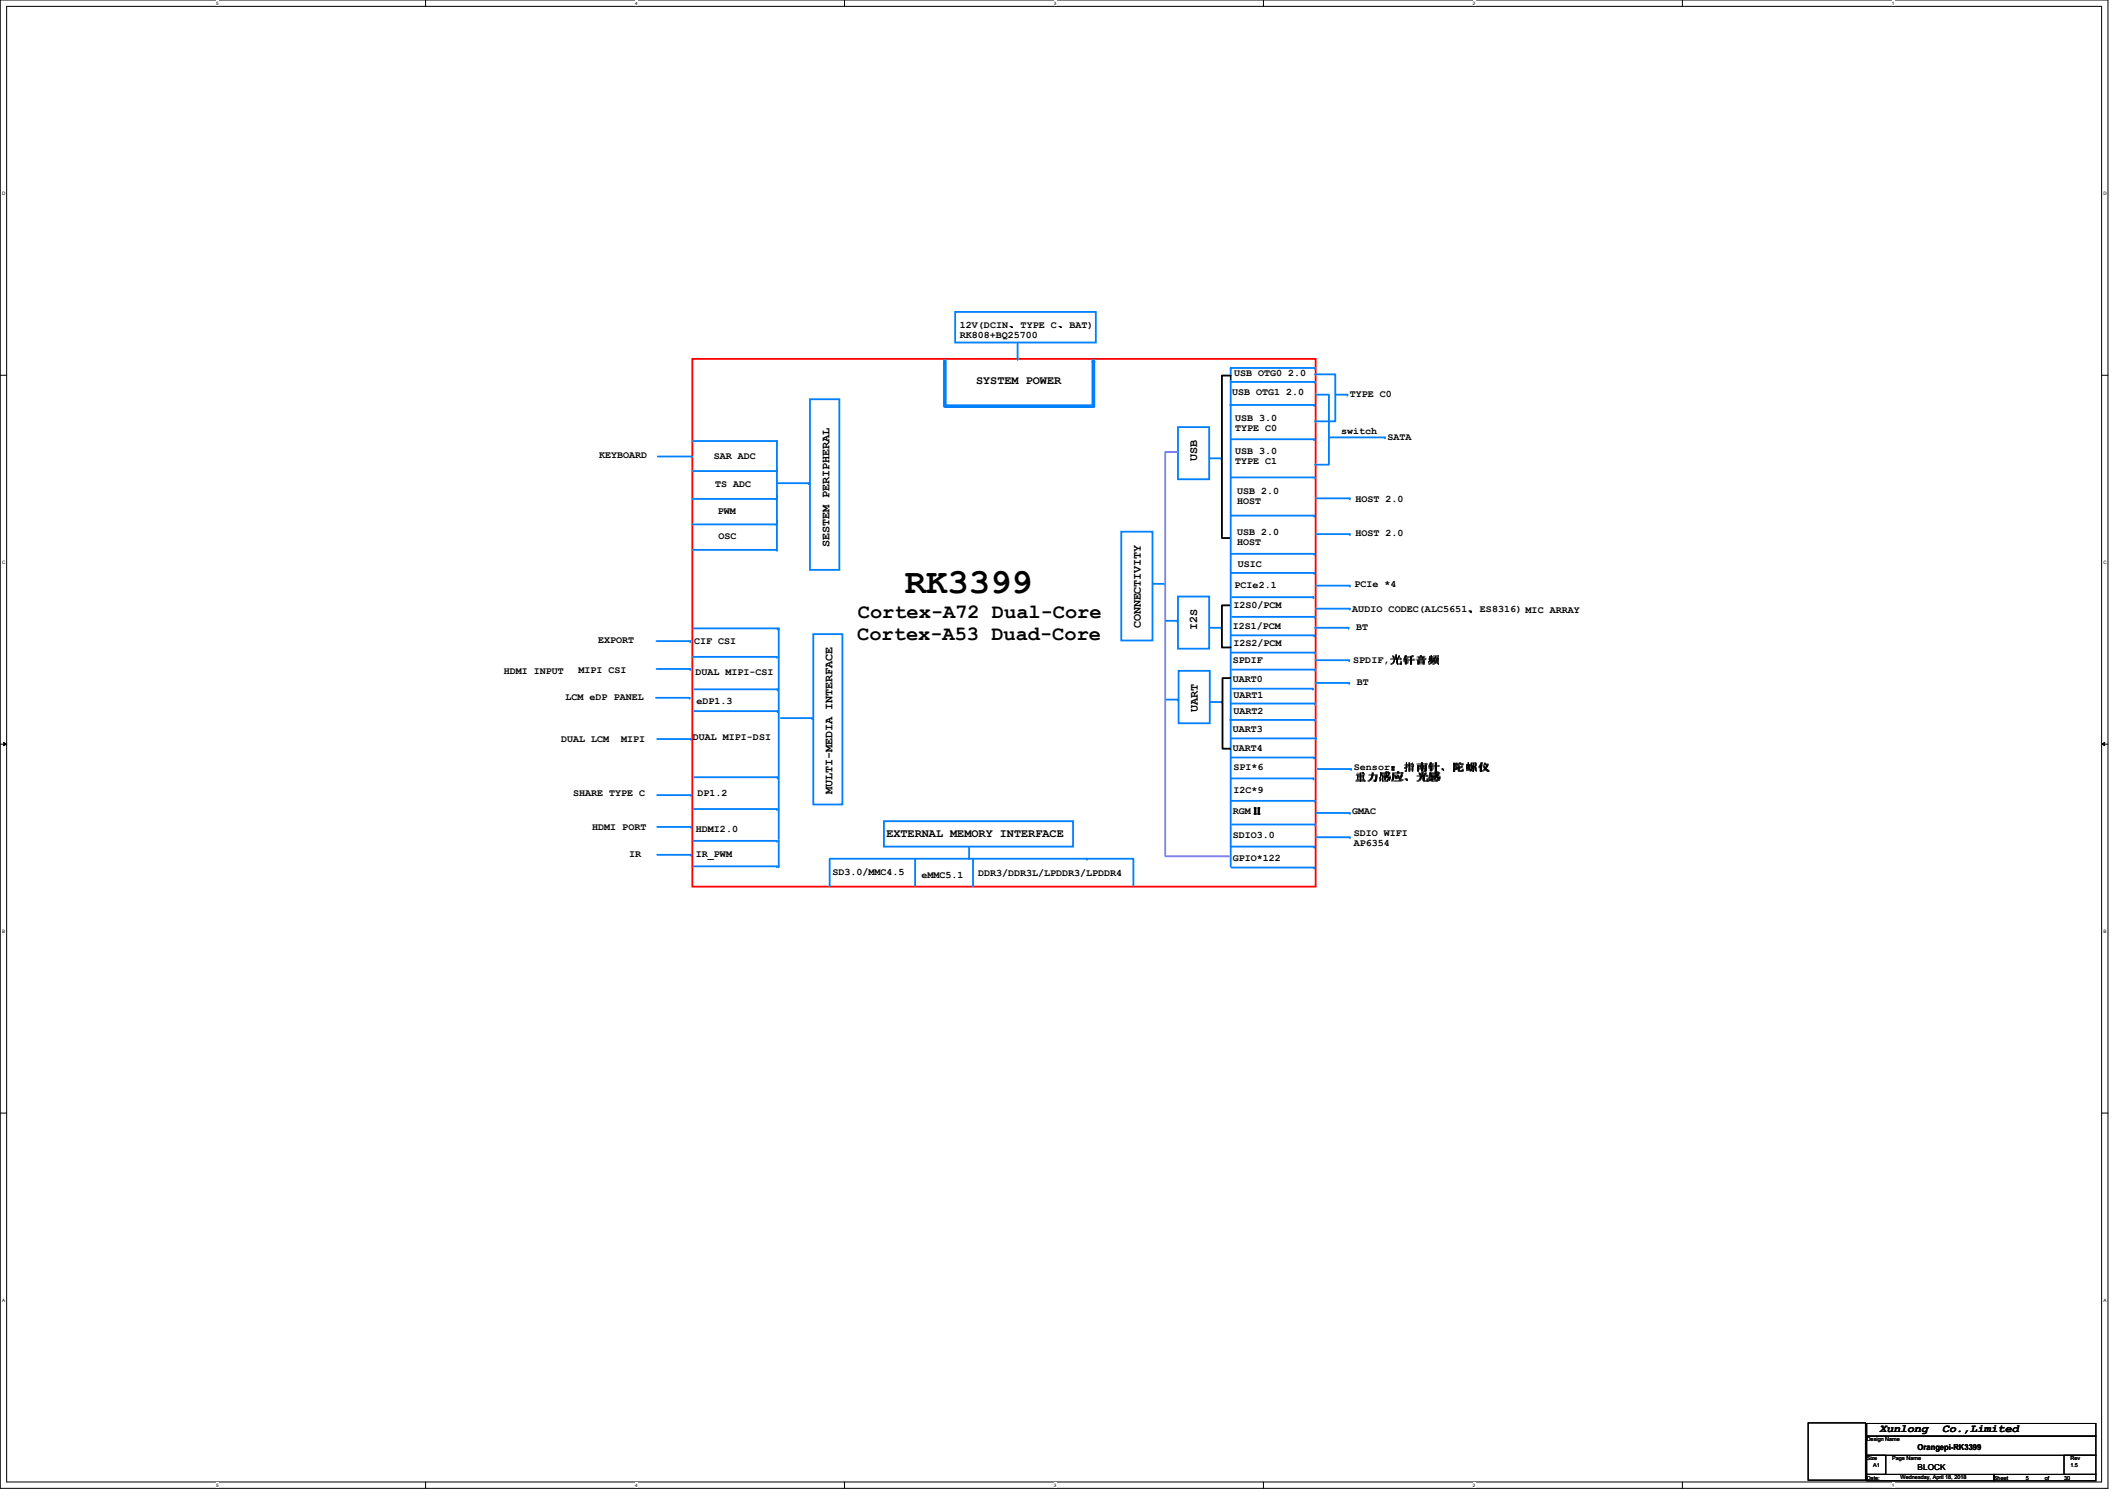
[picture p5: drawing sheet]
<svg xmlns="http://www.w3.org/2000/svg" width="297mm" height="210mm" viewBox="0 0 297 210" stroke-linecap="round" stroke-linejoin="round" font-family="sans-serif">
<path d="M0 0h294.4v207.9h-294.4zM.9 .9h292.6v206.1h-292.6z" fill="none" stroke="#000" stroke-width=".14"/>
<g fill="#fff">
<path d="M30.2 .1h.3v.7h-.3z"/>
<path d="M30.2 207.1h.3v.7h-.3z"/>
</g>
<path d="M59.4 0v.9M59.4 207v.9" fill="none" stroke="#000" stroke-width=".14"/>
<g fill="#fff">
<path d="M88.7 .1h.3v.7h-.3z"/>
<path d="M88.7 207.1h.3v.7h-.3z"/>
</g>
<path d="M117.9 0v.9M117.9 207v.9" fill="none" stroke="#000" stroke-width=".14"/>
<g fill="#fff">
<path d="M147.2 .1h.3v.7h-.3z"/>
<path d="M147.2 207.1h.3v.7h-.3z"/>
</g>
<path d="M176.4 0v.9M176.4 207v.9" fill="none" stroke="#000" stroke-width=".14"/>
<g fill="#fff">
<path d="M205.7 .1h.3v.7h-.3z"/>
<path d="M205.7 207.1h.3v.7h-.3z"/>
</g>
<path d="M234.9 0v.9M234.9 207v.9" fill="none" stroke="#000" stroke-width=".14"/>
<g fill="#fff">
<path d="M264.2 .1h.3v.7h-.3z"/>
<path d="M264.2 207.1h.3v.7h-.3z"/>
<path d="M.3 26.6h.5v.7h-.5z"/>
<path d="M293.7 26.6h.5v.7h-.5z"/>
<path d="M.3 78.1h.5v.8h-.5z"/>
<path d="M293.7 78.1h.5v.8h-.5z"/>
</g>
<path d="M0 52.4h.9M293.5 52.4h.9" fill="none" stroke="#000" stroke-width=".14"/>
<g fill="#fff">
<path d="M.3 129.7h.4v.7h-.4z"/>
<path d="M293.7 129.7h.5v.7h-.5z"/>
</g>
<path d="M0 103.9h.9M.5 103.7l.4 .2-.4 .2zM293.5 103.9l.4-.2v.4zM293.5 103.9h.9" fill="none" stroke="#000" stroke-width=".14"/>
<path d="M.5 103.7l.4 .2-.4 .2zM293.5 103.9l.4-.2v.4z" fill="#000"/>
<g fill="#fff">
<path d="M.3 181.2h.4v.7h-.4z"/>
<path d="M293.7 181.2h.4v.7h-.4z"/>
</g>
<path d="M0 155.4h.9M293.5 155.4h.9" fill="none" stroke="#000" stroke-width=".14"/>
<g fill="none" stroke="#0080ff" stroke-width=".25">
<path d="M171.8 56.6h11.7M171.9 51.4h.1M171.9 51.4v69.6M171.9 53.3h11.7M183.5 56.6h.1M183.6 53.3h.1M171.9 61.3h11.6M171.9 66.7h11.7M171.9 72h11.6M171.9 77.3h11.6M183.5 61.3h.1M183.5 72h.1"/>
<path d="M183.5 77.3h.1M183.6 66.7h.1M108.8 87.8h.1M108.8 87.8v29.4"/>
</g>
<path d="M96.7 50.1h87v73.7h-87z" fill="none" stroke="#f00" stroke-width=".25"/>
<path d="M131.9 50.4v6.3h20.8v-6.3" fill="none" stroke="#0080ff" stroke-width=".51"/>
<circle cx="152.7" cy="50.4" r=".25" fill="#0080ff"/>
<g fill="none" stroke="#0080ff" stroke-width=".25">
<path d="M113.1 55.8h4.1v23.8h-4.1zM133.4 43.6h19.6v4.2h-19.6zM142.1 50.1h.1M142.1 48v2.1M164.5 59.6h4.4v7.3h-4.4zM171.9 51.4h11.7M183.6 51.4h.1M183.6 52.3h2.9v6.5h-2.9M183.7 55.1h1.9v9.8h-2M186.6 55.1h1.6M188.2 55.1h.1M91.9 63.8h4.7"/>
<path d="M96.6 63.8h.1M96.7 69.7h11.7M96.7 73.2h11.7M96.8 65.8h11.7M96.8 61.6h11.7M96.8 76.8h11.7M108.4 69.7h.1M108.4 73.2h.1M108.5 65.8h.1M108.5 61.6h.1M108.5 65.6h.1M108.5 69.2h.1"/>
<path d="M108.5 76.8h.1M108.5 72.7h.1M108.5 61.6v15.2M108.6 67.5h4.3M112.9 67.5h.1M156.6 74.3h4.3v15.2h-4.3zM168.9 64h1.7M170.6 64h.1M183.8 69.6h4.7M183.8 74.6h4.7M185.7 61.1h7.7M188.5 69.6h.1"/>
<path d="M188.5 74.6h.1M193.4 61.1h.1M91.6 97.5h4.7M91.7 93.4h4.7M91.7 89.5h4.7M96.3 97.5h.1M96.4 93.4h.1M96.4 89.5h.1M96.8 91.7h11.7M96.9 87.8h11.7M96.9 96.3h11.7M96.9 99.3h11.7"/>
<path d="M108.5 91.7h.1M108.6 96.3h.1M108.6 99.3h.1M108.6 87.8h.1M113.6 88.6h4v23.8h-4zM161 81.5h1.6M162.6 81.5h.1M162.8 86.7h1.6M162.9 97.7h1.6M164.4 86.7h.1M164.5 83.3h4.4v7.3h-4.4zM164.5 97.7h.1"/>
<path d="M164.6 93.7h4.3v7.3h-4.3zM168.9 87.7h1.7M169 98h1.6M170.6 87.7h.1M170.6 98h.1M171.9 98.3h11.7M172 80h11.5M172 88.7h11.5M172 91.1h11.6M172.1 83.4h11.3M172.1 86.1h11.5M172.1 93.5h11.5"/>
<path d="M172.1 96.2h11.2M183.3 96.2h.1M183.4 83.4h.1M183.5 80h.1M183.5 88.7h.1M183.6 86.1h.1M183.6 91.1h.1M183.6 93.5h.1M183.6 98.3h.1M183.6 87.7h4.7M183.7 92.2h4.7M183.7 95.4h4.7"/>
<path d="M183.8 81.8h4.7M183.8 85h4.7M188.3 87.7h.1M188.4 92.2h.1M188.4 95.4h.1M188.5 81.8h.1M188.5 85h.1M91.8 103.2h4.7M91.8 111h4.7M91.8 115.5h4.7M91.8 119.4h4.7M96.5 103.2h.1"/>
<path d="M96.5 111h.1M96.5 115.5h.1M96.5 119.4h.1M96.9 113h11.6M96.9 117.4h11.6M96.9 108.5h11.7M108.5 113h.1M108.5 117.4h.1M108.6 108.5h.1M108.8 117.3v3.7M109 100.3h4.4M113.4 100.3h.1"/>
<path d="M115.9 119.9h35.9M123.4 114.7h26.5v3.5h-26.5zM127.8 119.9v3.7M135.3 119.8h.1M135.3 118.3v1.5M151.7 119.9h6.6v3.8M151.8 119.9h.1M171.8 100.5h11.8M171.9 105.8h11.6M171.9 108.7h11.5M171.9 111.8h11.7M171.9 118.2h11.6"/>
<path d="M172 103.1h11.8M172.1 115.1h11.5M183.4 108.7h.1M183.5 105.8h.1M183.5 118.2h.1M183.6 100.5h.1M183.6 111.8h.1M183.6 115.1h.1M183.8 103.1h.1M183.8 113.5h4.7M183.8 116.9h4.7M184 107.4h4.7"/>
<path d="M188.5 113.5h.1M188.5 116.9h.1M188.7 107.4h.1M96.9 121h11.6M108.5 121h.1M108.8 121h.1M115.9 123.7h.1M115.9 120v3.7M127.8 123.6h.1M135.9 123.7h.1M135.9 120v3.7M172 121.2h11.5"/>
<path d="M183.5 121.2h.1"/>
</g>
<path d="M171.9 52.5h-1.3v22.6h1.1M171.7 84.5h-1.1v5.9h1.3M171.8 94.7h-1.1v9.9h1.1" fill="none" stroke="#000" stroke-width=".25"/>
<path d="M171.9 52.5v.6M252.5 198.7h8v8h-8zM260.7 198.8h32v1.8h-32zM260.7 200.6h32v2.6h-32zM260.7 203.2h2.7v2.7h-2.7zM260.7 205.9h17.8v.9h-17.8zM278.5 205.9h14.2v.9h-14.2zM288.2 203.2h4.5v2.7h-4.5z" fill="none" stroke="#000" stroke-width=".14"/>
<path d="M164.4 63.1h-1.7v56.5h9" fill="none" stroke="#8080ff" stroke-width=".25"/>
<text font-size="5" x="126.4" y="82.8">RK3399</text>
<g font-size="2.8">
<text x="119.7" y="89.4">Cortex-A53 Duad-Core</text>
<text x="119.8" y="86.3">Cortex-A72 Dual-Core</text>
</g>
<g font-size="1.7">
<text x="136.3" y="53.6">SYSTEM POWER</text>
<text x="167.2" y="64.3" transform="rotate(-90 167.2 64.3)">USB</text>
<text x="115.8" y="76.4" transform="rotate(-90 115.8 76.4)">SESTEM PERIPHERAL</text>
<text x="159.3" y="87.8" transform="rotate(-90 159.3 87.8)">CONNECTIVITY</text>
<text x="167.2" y="88" transform="rotate(-90 167.2 88)">I2S</text>
<text x="167.3" y="99.4" transform="rotate(-90 167.3 99.4)">UART</text>
<text x="116.2" y="110.9" transform="rotate(-90 116.2 110.9)">MULTI-MEDIA INTERFACE</text>
<text x="123.8" y="116.8">EXTERNAL MEMORY INTERFACE</text>
</g>
<g font-size="1.6">
<text x="262.5" y="200">Xunlong</text>
<text x="271.2" y="200">Co.,Limited</text>
</g>
<g font-size="1.4">
<text x="134" y="45.8">12V(DCIN、TYPE C、BAT)</text>
<text x="134" y="47.2">RK808+BQ25700</text>
<text x="172.3" y="52.5">USB OTG0 2.0</text>
<text x="172.1" y="55.2">USB OTG1 2.0</text>
<text x="172.5" y="58.8">USB 3.0</text>
<text x="188.5" y="55.5">TYPE C0</text>
<text x="83.7" y="64">KEYBOARD</text>
<text x="99.7" y="64.1">SAR ADC</text>
<text x="172.5" y="60.2">TYPE C0</text>
<text x="172.5" y="63.5">USB 3.0</text>
<text x="172.5" y="64.9">TYPE C1</text>
<text x="187.3" y="60.6">switch</text>
<text x="193.8" y="61.4">SATA</text>
<text x="99.9" y="68.1">TS ADC</text>
<text x="100.2" y="71.8">PWM</text>
<text x="172.8" y="69">USB 2.0</text>
<text x="172.8" y="70.4">HOST</text>
<text x="189.3" y="70.1">HOST 2.0</text>
<text x="100.3" y="75.3">OSC</text>
<text x="172.8" y="74.8">USB 2.0</text>
<text x="172.8" y="76.2">HOST</text>
<text x="189.3" y="74.8">HOST 2.0</text>
<text x="172.4" y="82.1">PCIe2.1</text>
<text x="172.8" y="79.1">USIC</text>
<text x="189.1" y="82">PCIe *4</text>
<text x="83.5" y="89.8">EXPORT</text>
<text x="96.9" y="89.9">CIF CSI</text>
<text x="172.2" y="87.8">I2S1/PCM</text>
<text x="172.3" y="85">I2S0/PCM</text>
<text x="188.8" y="85.5">AUDIO CODEC(ALC5651、ES8316) MIC ARRAY</text>
<text x="189.4" y="87.9">BT</text>
<text x="70.4" y="94.1">HDMI INPUT</text>
<text x="80.8" y="93.9">MIPI CSI</text>
<text x="97.1" y="94.3">DUAL MIPI-CSI</text>
<text x="172.2" y="92.6">SPDIF</text>
<text x="172.2" y="95.3">UART0</text>
<text x="172.3" y="90.2">I2S2/PCM</text>
<text x="189" y="92.6">SPDIF,光光光光</text>
<text x="189.5" y="95.6">BT</text>
<text x="79" y="97.7">LCM eDP PANEL</text>
<text x="97.3" y="98.4">eDP1.3</text>
<text x="172.3" y="97.5">UART1</text>
<text x="172.3" y="99.7">UART2</text>
<text x="78.4" y="103.6">DUAL LCM</text>
<text x="86.7" y="103.6">MIPI</text>
<text x="96.8" y="103.4">DUAL MIPI-DSI</text>
<text x="172.2" y="102.2">UART3</text>
<text x="172.2" y="104.8">UART4</text>
<text x="172.3" y="107.6">SPI*6</text>
<text x="189.1" y="107.6">Sensor：指指指、陀陀陀</text>
<text x="80" y="111.1">SHARE TYPE C</text>
<text x="97.4" y="111.1">DP1.2</text>
<text x="172.2" y="113.7">RGMⅡ</text>
<text x="172.3" y="110.7">I2C*9</text>
<text x="188.8" y="113.7">GMAC</text>
<text x="189.1" y="109.1">重重重重、光重</text>
<text x="82.7" y="115.9">HDMI PORT</text>
<text x="87.9" y="119.7">IR</text>
<text x="97.2" y="116.2">HDMI2.0</text>
<text x="97.2" y="119.7">IR_PWM</text>
<text x="172.2" y="117.1">SDIO3.0</text>
<text x="189.1" y="116.8">SDIO WIFI</text>
<text x="189.1" y="118.2">AP6354</text>
<text x="116.2" y="122.2">SD3.0/MMC4.5</text>
<text x="128.7" y="122.6">eMMC5.1</text>
<text x="136.6" y="122.4">DDR3/DDR3L/LPDDR3/LPDDR4</text>
<text x="172.2" y="120.3">GPIO*122</text>
</g>
<g font-size="1.1">
<text x="267.8" y="202.5">Orangepi-RK3399</text>
<text x="267.8" y="205.2">BLOCK</text>
</g>
<g font-size=".8">
<text x="260.7" y="201.3">Design Name</text>
<text x="260.7" y="204">Size</text>
<text x="264.2" y="204">Page Name</text>
<text x="289.1" y="204">Rev</text>
<text x="260.7" y="206.6">Date:</text>
<text x="261.6" y="204.9">A1</text>
<text x="265.4" y="206.5">Wednesday, April 18, 2018</text>
<text x="278.5" y="206.6">Sheet</text>
<text x="282.9" y="206.7">5</text>
<text x="285.6" y="206.6">of</text>
<text x="288.2" y="206.7">30</text>
<text x="289.1" y="204.9">1.5</text>
</g>
<g font-size=".6">
<text x="30.2" y=".7">5</text>
<text x="88.7" y=".7">4</text>
<text x="147.2" y=".7">3</text>
<text x="205.7" y=".7">2</text>
<text x="264.2" y=".7">1</text>
<text x=".3" y="27.2">D</text>
<text x="293.7" y="27.2">D</text>
<text x=".3" y="78.7">C</text>
<text x="293.7" y="78.7">C</text>
<text x=".3" y="130.3">B</text>
<text x="293.7" y="130.3">B</text>
<text x=".3" y="181.8">A</text>
<text x="293.7" y="181.8">A</text>
<text x="30.2" y="207.7">5</text>
<text x="88.7" y="207.7">4</text>
<text x="147.2" y="207.7">3</text>
<text x="205.7" y="207.7">2</text>
<text x="264.2" y="207.7">1</text>
</g>
</svg>
